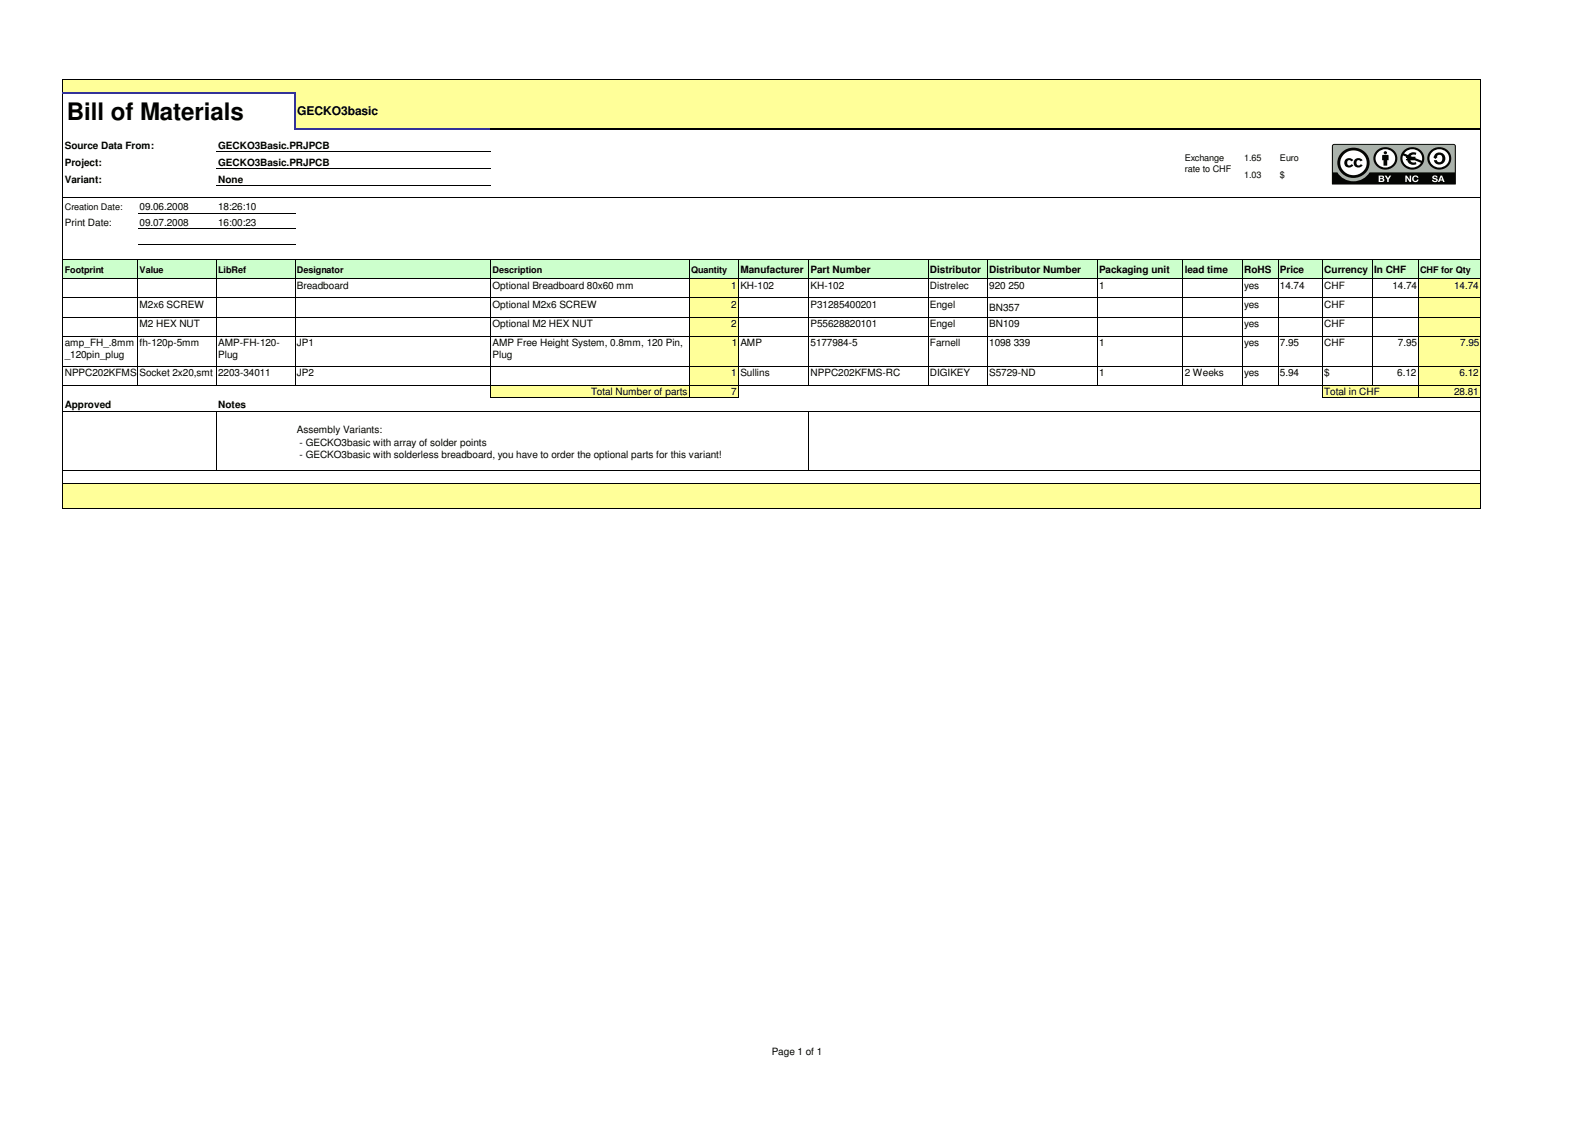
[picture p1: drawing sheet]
<svg xmlns="http://www.w3.org/2000/svg" width="297mm" height="210mm" viewBox="0 0 297 210" stroke-linecap="round" stroke-linejoin="round" font-family="sans-serif">
<g fill="#ff9">
<path d="M11.7 14.8h264.1v2.5h-264.1z"/>
<path d="M54.9 17.2h220.9v6.9h-220.9z"/>
</g>
<path d="M11.7 48.4h264.1v3.6h-264.1z" fill="#cfc"/>
<g fill="#ff9">
<path d="M128.4 51.9h9.2v3.6h-9.2z"/>
<path d="M264.1 51.9h11.7v3.6h-11.7z"/>
<path d="M128.4 55.5h9.2v3.6h-9.2z"/>
<path d="M264.1 55.5h11.7v3.6h-11.7z"/>
<path d="M128.4 59.1h9.2v3.6h-9.2z"/>
<path d="M264.1 59.1h11.7v3.6h-11.7z"/>
<path d="M128.4 62.6h9.2v5.6h-9.2z"/>
<path d="M264.1 62.6h11.7v5.6h-11.7z"/>
<path d="M128.4 68.2h9.2v3.6h-9.2z"/>
<path d="M264.1 68.2h11.7v3.6h-11.7z"/>
<path d="M91.4 71.8h46.2v2.3h-46.2z"/>
<path d="M246.3 71.8h29.5v2.3h-29.5z"/>
<path d="M11.7 90h28.6v4.7h-28.6z"/>
<path d="M40.3 90h223.9v4.7h-223.9z"/>
<path d="M264.1 90h11.7v4.7h-11.7z"/>
</g>
<g fill="none" stroke="#000" stroke-width=".19">
<path d="M11.7 14.7v2.4M11.7 17.4v77.3M11.8 14.8h264M275.7 14.9v9M11.8 36.9h264M25.7 39.8h29.3M40.3 28.3h51.1M40.3 31.4h51.1M40.3 34.5h51.1M275.7 24.2v70.5M11.8 48.4h264M11.8 51.9h264"/>
<path d="M11.8 55.5h264M11.8 59.1h264M25.7 48.5v23.3M25.7 42.6h29.3M25.7 45.5h29.3M40.3 48.5v23.3M54.9 48.5v23.3M91.4 48.5v25.7M128.4 48.5v25.7M137.5 48.5v25.7M150.6 48.5v23.3M172.8 48.5v23.3"/>
<path d="M183.9 48.5v23.3M204.3 48.5v23.3M220.3 48.5v23.3M231.3 48.5v23.3M238 48.5v23.3M246.3 48.5v25.7M255.6 48.5v23.3M264.1 48.5v25.7M11.8 62.6h264M11.8 68.2h264M11.8 71.8h264M11.8 76.6h264"/>
<path d="M40.3 76.7v11.1M91.5 74.1h46.1M150.6 76.7v11.1M246.4 74.1h29.4M11.8 87.7h264M11.8 90h264M11.8 94.7h264"/>
</g>
<path d="M11.6 17.2h43.5M54.9 17.4v6.8M55.1 24h36.3" fill="none" stroke="#339" stroke-width=".34"/>
<path d="M91.4 24h184.4" fill="none" stroke="#000" stroke-width=".34"/>
<path d="M248.2 27.1l.5-.2 22.2 .1 .2 .5v6.7h-23z" fill="#aab2ab"/>
<path d="M248.1 27l-.1 7.3 .1 .1 23-.1v-7.1l-.2-.3-22.4-.1zM248.3 27.1l22.4-.1 .2 .2v4.9h-15.9a3.5 3.5 0 0 1-5.9 0h-.9z" fill="#040503"/>
<path d="M250 28.8a2.58 2.58 0 0 1 3.4-.6 2.58 2.58 0 0 1 1 3.2 2.57 2.57 0 0 1-3.6 1.1 2.57 2.57 0 0 1-.8-3.7z" fill="#fff"/>
<path d="M249.9 28.3a2.94 2.94 0 0 1 4-.2 2.94 2.94 0 0 1 .6 3.9 3 3 0 0 1-3.7 .9 3 3 0 0 1-1.6-3.4zM250.3 28.7a2.38 2.38 0 0 0 .1 3.4 2.38 2.38 0 0 0 3.4-.2 2.38 2.38 0 0 0-.1-3.3 2.38 2.38 0 0 0-3.4 .1zM250.6 29.7l.2-.1a.98 .98 0 0 1 1.2 .3l-.4 .2-.2-.3a.46 .46 0 0 0-.5 .6 .46 .46 0 0 0 .7 .3l.1-.1 .3 .2a.9 .9 0 0 1-1.3 .3 .9 .9 0 0 1-.1-1.4zM252.3 29.7l.2-.1a.99 .99 0 0 1 1.3 .3l-.4 .2-.2-.3a.47 .47 0 0 0-.6 .6 .47 .47 0 0 0 .7 .3l.1-.1 .4 .2a.91 .91 0 0 1-1.4 .3 .91 .91 0 0 1-.1-1.4z" fill="#040503"/>
<path d="M256.5 28.2a1.99 1.99 0 0 1 3 .1 1.99 1.99 0 0 1-.5 2.9 1.98 1.98 0 0 1-2.6-.4 1.98 1.98 0 0 1 .1-2.6z" fill="#fff"/>
<g fill="#040503">
<path d="M257.4 28.9h1.2v.9h-.3v1.1h-.6v-1.1h-.3z"/>
<path d="M256.4 28a2.16 2.16 0 0 0 .1 3.1 2.16 2.16 0 0 0 3.1-.1 2.16 2.16 0 0 0-.1-3.1 2.16 2.16 0 0 0-3.1 .1zM256.7 28.3a1.75 1.75 0 0 1 2.8 .3 1.75 1.75 0 0 1-1.1 2.6 1.72 1.72 0 0 1-2-.8 1.72 1.72 0 0 1 .3-2.1z"/>
<circle cx="258" cy="28.5" r=".3"/>
</g>
<g fill="#fff">
<path d="M257.9 32.7h.3l.3 .5 .3-.5h.3l-.5 .7v.5h-.3v-.5z"/>
<path d="M266.8 32.8l.4-.1a.43 .43 0 0 1 .5 .4h-.3a.19 .19 0 0 0-.2-.3 .19 .19 0 0 0-.1 .3 .42 .42 0 0 1 .6 .2 .42 .42 0 0 1-.2 .6h-.3a.46 .46 0 0 1-.5-.4h.3a.23 .23 0 0 0 .2 .2 .23 .23 0 0 0 .2-.2 .5 .5 0 0 1-.6-.7z"/>
<path d="M261.7 32.7h.3l.5 .8v-.8h.3v1.2h-.3l-.5-.8v.8h-.3z"/>
<path d="M263.1 32.9a.59 .59 0 0 1 1.1 .2h-.3a.34 .34 0 0 0-.5-.1 .34 .34 0 0 0 0 .5 .34 .34 0 0 0 .5-.1h.3a.61 .61 0 0 1-.9 .4 .61 .61 0 0 1-.2-.9z"/>
<path d="M266.6 28.2a2 2 0 0 1 2.9-.1 2 2 0 0 1 0 2.8 2 2 0 0 1-2.9 0 1.83 1.83 0 0 1 0-2.7z"/>
<path d="M256.8 32.7l.8 .1a.28 .28 0 0 1 0 .4 .34 .34 0 0 1 .2 .5 .34 .34 0 0 1-.4 .2h-.6zM257 32.9v.3l.5-.1-.1-.2zM257 33.4v.3l.5-.1v-.2z"/>
<path d="M268.3 32.7h.3l.4 1.2h-.3l-.1-.3h-.4l-.1 .3h-.3zM268.4 33l-.2 .4h.4z"/>
</g>
<g fill="#040503">
<path d="M267.4 28.6a1.11 1.11 0 0 1 1.6 .3 1.11 1.11 0 0 1-.4 1.6 1.11 1.11 0 0 1-1.6-.7h.6a.53 .53 0 0 0 .7 .4 .53 .53 0 0 0 .3-.7 .53 .53 0 0 0-.3-.6 .53 .53 0 0 0-.7 .3h.2l-.5 .4-.4-.4h.1z"/>
<path d="M266.5 28a2.16 2.16 0 0 0 .1 3.1 2.16 2.16 0 0 0 3-.1 2.16 2.16 0 0 0-.1-3.1 2.16 2.16 0 0 0-3 .1zM266.8 28.3a1.75 1.75 0 0 1 2.8 .3 1.75 1.75 0 0 1-1.2 2.6 1.72 1.72 0 0 1-1.9-.8 1.72 1.72 0 0 1 .3-2.1z"/>
</g>
<path d="M261.7 28.2a1.88 1.88 0 0 1 2.7 0 1.88 1.88 0 0 1 0 2.7 1.88 1.88 0 0 1-2.7-.1 1.72 1.72 0 0 1 0-2.6z" fill="#fff"/>
<path d="M261.4 28a2.16 2.16 0 0 0 .2 3.1 2.16 2.16 0 0 0 3-.1 2.16 2.16 0 0 0-.1-3.1 2.16 2.16 0 0 0-3.1 .1zM261.3 28.9l.6 .3-.1 .2h.2v.2h-.2v.3h.3a1.16 1.16 0 0 0 1.7 .7l-.1-.4-.6 .1-.4-.4h.8l1.1 .4a1.82 1.82 0 0 1-2.2 .8 1.82 1.82 0 0 1-1.1-2.2zM261.7 28.3a1.81 1.81 0 0 1 2.2-.3 1.81 1.81 0 0 1 .9 1.9l-1.2-.5v-.2l-.9-.1 .4-.3 .6 .1 .1-.4a1.24 1.24 0 0 0-1.6 .4l-.7-.3z" fill="#040503"/>
<text font-size="4.5" x="12.4" y="22.3">Bill of Materials</text>
<text font-size="2.2" x="55.4" y="21.4">GECKO3basic</text>
<g font-size="1.9">
<text x="12.1" y="27.7">Source Data From:</text>
<text x="40.6" y="27.7">GECKO3Basic.PRJPCB</text>
<text x="12.1" y="30.9">Project:</text>
<text x="12.1" y="34">Variant:</text>
<text x="40.6" y="30.9">GECKO3Basic.PRJPCB</text>
<text x="40.6" y="34">None</text>
<text x="26" y="39.2">09.06.2008</text>
<text x="40.6" y="39.2">18:26:10</text>
<text x="12.1" y="42.1">Print Date:</text>
<text x="26" y="42.1">09.07.2008</text>
<text x="40.6" y="42.1">16:00:23</text>
<text x="55.3" y="53.8">Breadboard</text>
<text x="91.7" y="53.8">Optional Breadboard 80x60 mm</text>
<text x="136.2" y="53.8">1 KH-102</text>
<text x="137.9" y="50.8">Manufacturer</text>
<text x="151" y="53.8">KH-102</text>
<text x="151" y="50.8">Part Number</text>
<text x="173.2" y="53.8">Distrelec</text>
<text x="173.2" y="50.8">Distributor</text>
<text x="184.2" y="53.8">920 250</text>
<text x="184.2" y="50.8">Distributor Number</text>
<text x="204.7" y="53.8">1</text>
<text x="204.7" y="50.8">Packaging unit</text>
<text x="220.6" y="50.8">lead time</text>
<text x="231.7" y="53.8">yes</text>
<text x="231.7" y="50.8">RoHS</text>
<text x="238.4" y="53.8">14.74</text>
<text x="238.4" y="50.8">Price</text>
<text x="246.6" y="53.8">CHF</text>
<text x="246.6" y="50.8">Currency In CHF</text>
<text x="259.3" y="53.8">14.74</text>
<text x="270.8" y="53.8">14.74</text>
<text x="26" y="57.3">M2x6 SCREW</text>
<text x="91.7" y="57.3">Optional M2x6 SCREW</text>
<text x="136.2" y="57.3">2</text>
<text x="151" y="57.3">P31285400201</text>
<text x="173.2" y="57.3">Engel</text>
<text x="184.2" y="57.9">BN357</text>
<text x="231.7" y="57.3">yes</text>
<text x="246.6" y="57.3">CHF</text>
<text x="12.1" y="64.4">amp_FH_.8mm</text>
<text x="26" y="60.9">M2 HEX NUT</text>
<text x="26" y="64.4">fh-120p-5mm</text>
<text x="40.6" y="64.4">AMP-FH-120-</text>
<text x="55.3" y="64.4">JP1</text>
<text x="91.7" y="60.9">Optional M2 HEX NUT</text>
<text x="91.7" y="64.4">AMP Free Height System, 0.8mm, 120 Pin,</text>
<text x="136.2" y="60.9">2</text>
<text x="136.3" y="64.4">1 AMP</text>
<text x="151" y="60.9">P55628820101</text>
<text x="151" y="64.4">5177984-5</text>
<text x="173.2" y="60.9">Engel</text>
<text x="173.2" y="64.4">Farnell</text>
<text x="184.2" y="60.9">BN109</text>
<text x="184.2" y="64.4">1098 339</text>
<text x="204.7" y="64.4">1</text>
<text x="231.7" y="60.9">yes</text>
<text x="231.7" y="64.4">yes</text>
<text x="238.4" y="64.4">7.95</text>
<text x="246.6" y="60.9">CHF</text>
<text x="246.6" y="64.4">CHF</text>
<text x="260.3" y="64.4">7.95</text>
<text x="271.9" y="64.4">7.95</text>
<text x="12.1" y="66.8">_120pin_plug</text>
<text x="12.1" y="70">NPPC202KFMS Socket 2x20,smt 2203-34011</text>
<text x="40.6" y="66.8">Plug</text>
<text x="55.3" y="70">JP2</text>
<text x="91.7" y="66.8">Plug</text>
<text x="136.2" y="70">1 Sullins</text>
<text x="151" y="70">NPPC202KFMS-RC</text>
<text x="173.2" y="70">DIGIKEY</text>
<text x="184.2" y="70">S5729-ND</text>
<text x="204.7" y="70">1</text>
<text x="220.6" y="70">2 Weeks</text>
<text x="231.7" y="70">yes</text>
<text x="238.4" y="70">5.94</text>
<text x="246.6" y="70">$</text>
<text x="260.2" y="70">6.12</text>
<text x="271.8" y="70">6.12</text>
<text x="12.1" y="75.9">Approved</text>
<text x="40.6" y="75.9">Notes</text>
<text x="110.1" y="73.6">Total Number of parts</text>
<text x="136.2" y="73.6">7</text>
<text x="246.6" y="73.6">Total in CHF</text>
<text x="270.8" y="73.6">28.81</text>
<text x="55.3" y="80.7">Assembly Variants:</text>
<text x="55.8" y="83.1">- GECKO3basic with array of solder points</text>
<text x="55.8" y="85.4">- GECKO3basic with solderless breadboard, you have to order the optional parts for this variant!</text>
<text x="143.7" y="196.4">Page 1 of 1</text>
</g>
<g font-size="1.7">
<text x="220.6" y="29.9">Exchange</text>
<text x="231.7" y="29.9">1.65</text>
<text x="238.4" y="29.9">Euro</text>
<text x="220.6" y="32">rate to CHF</text>
<text x="231.7" y="33.1">1.03</text>
<text x="238.4" y="33.1">$</text>
<text x="12.1" y="39.2">Creation Date:</text>
<text x="12.1" y="50.8">Footprint</text>
<text x="26" y="50.8">Value</text>
<text x="40.6" y="50.8">LibRef</text>
<text x="55.3" y="50.8">Designator</text>
<text x="91.7" y="50.8">Description</text>
<text x="128.7" y="50.8">Quantity</text>
<text x="264.5" y="50.8">CHF for Qty</text>
</g>
</svg>
